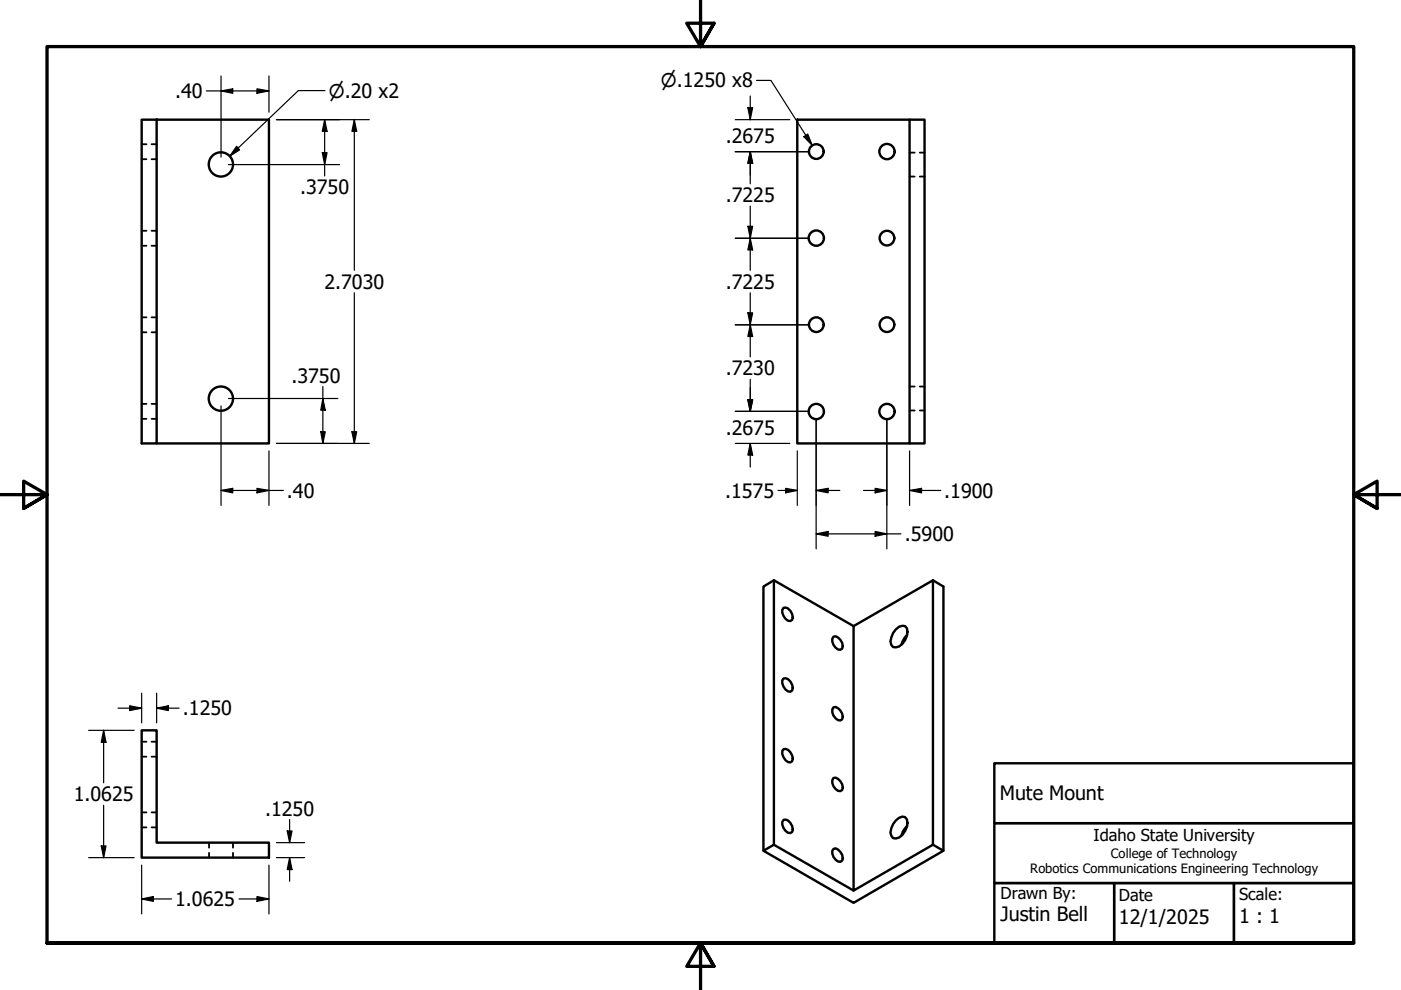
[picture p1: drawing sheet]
<svg xmlns="http://www.w3.org/2000/svg" width="297mm" height="210mm" viewBox="0 0 297 210" stroke-linecap="round" stroke-linejoin="round" font-family="sans-serif">
<!-- layer: Hidden (ANSI) -->
<g fill="none" stroke="#000" stroke-width=".38">
<path d="M30 30.6h1.1M30 33.8h1.1M32.1 30.6h1.1M32.1 33.8h1.1M192.8 37.4h1.1M192.8 32.4h1.1M195 37.4h1M195 32.4h1M30 48.9h1.1M30 52.1h1.1M32.1 48.9h1.1M32.1 52.1h1.1"/>
<path d="M30 67.3h1.1M30 70.5h1.1M32.1 67.3h1.1M32.1 70.5h1.1M30 85.6h1.1M30 88.8h1.1M32.1 85.6h1.1M32.1 88.8h1.1M192.8 87h1.1M192.8 82h1.1M195 87h1M195 82h1"/>
<path d="M30 157.3h1.1M32.1 157.3h1.1M30 160.4h1.1M30 172.2h1.1M30 175.4h1.1M32.1 160.4h1.1M32.1 172.2h1.1M32.1 175.4h1.1M44.3 178.7v1M49.4 178.7v1M44.3 180.8v1M49.4 180.8v1"/>
</g>
<!-- layer: Visible (ANSI) -->
<g fill="none" stroke="#000" stroke-width=".51">
<path d="M33.2 25.4h23.8v68.6h-23.8zM33.2 25.4h-3.2v68.6h3.2M169 25.4h23.8v68.6h-23.8zM192.8 25.4h3.2v68.6h-3.2M164.1 123l-2.2 1.4v56l19.1 11 19-11v-56l-2.2-1.4M166.1 128.9a1.91 1.91 0 0 1 1.9 2.5l-.4 .3a1.96 1.96 0 0 1-1.5-2.8zM176.7 135a1.85 1.85 0 0 1 2 2l-.1 .5-.4 .3a1.92 1.92 0 0 1-1.5-2.8zM181 132.8l16.8-9.8v56.1l-16.8 9.7zM181 132.8l-16.9-9.8v56.1l-2.2 1.3M189.9 133.4l.7-.5 .7-.2 .6 .1a2.38 2.38 0 0 1 0 2.9 2.25 2.25 0 0 1-2.5 1.5l-.4-.4a3.5 3.5 0 0 1 .9-3.4zM192.3 134.6l-.5 .6-.7 1.4M30 154.8h3.2v23.9h23.8v3.1h-27z"/>
<path d="M166.1 143.9a1.91 1.91 0 0 1 1.9 2.5l-.4 .3a2.03 2.03 0 0 1-1.7-2.5zM166.1 158.8a1.91 1.91 0 0 1 1.9 2.6l-.4 .2a2.03 2.03 0 0 1-1.7-2.4zM176.7 150a1.85 1.85 0 0 1 2 2l-.1 .5-.4 .3a1.92 1.92 0 0 1-1.5-2.8zM164.1 179.1l16.9 9.7M166.1 173.8a1.91 1.91 0 0 1 1.9 2.6l-.4 .2a1.96 1.96 0 0 1-1.5-2.8zM176.7 164.9a1.85 1.85 0 0 1 2 2.1l-.1 .5-.4 .2a1.92 1.92 0 0 1-1.5-2.8zM176.7 180l.5-.1a2.23 2.23 0 0 1 1.4 2.6l-.4 .2a1.89 1.89 0 0 1-1.5-2.7zM189.9 174l.7-.6 .7-.3 .6 .2a2.3 2.3 0 0 1 0 2.9 2.21 2.21 0 0 1-2.5 1.5l-.4-.5a3.4 3.4 0 0 1 .9-3.2zM192.3 175.1l-.9 1.3-.3 .7M197.8 179.1l2.2 1.3"/>
<circle cx="46.8" cy="34.9" r="2.57"/>
<circle cx="173.1" cy="32.1" r="1.56"/>
<circle cx="188.1" cy="32.1" r="1.62"/>
<circle cx="173.1" cy="50.5" r="1.62"/>
<circle cx="188.1" cy="50.5" r="1.56"/>
<circle cx="173.1" cy="68.8" r="1.56"/>
<circle cx="188.1" cy="68.8" r="1.56"/>
<circle cx="46.8" cy="84.5" r="2.57"/>
<circle cx="173.1" cy="87.3" r="1.62"/>
<circle cx="188.1" cy="87.3" r="1.62"/>
</g>
<!-- layer: Border (ANSI) -->
<path d="M148.5 -.1v10l-2.9-5h5.8l-2.9 5 2.9-5M0 104.9h10l-5-2.9v5.8l5-2.9-5 2.9M297 104.9h-10l5-2.9v5.8l-5-2.9 5 2.9M10 199.9v-190h277v190h-277h277M151.4 204.9l-2.9-5 2.9 5h-5.8l2.9-5v10" fill="none" stroke="#000" stroke-width=".7"/>
<!-- layer: Title (ANSI) -->
<path d="M210.8 174.5h76.2v12.7h-76.2zM210.8 161.8h76.2v12.7h-76.2zM210.8 187.2h25.4v12.7h-25.4zM236.2 187.2h25.4v12.7h-25.4zM261.6 187.2h25.4v12.7h-25.4z" fill="none" stroke="#000" stroke-width=".51"/>
<!-- layer: Dimension (ANSI) -->
<g fill="none" stroke="#000" stroke-width=".25">
<path d="M43.8 19.3h13.2M46.9 19.3l2.4-.5v1zM46.9 16.1v17.2M54.5 18.8l2.5 .5-2.5 .5zM57 16.1v7.7M160.4 17.1h3l8.8 13.7M48.5 34.9h23.5M58.6 25.4h19.7M68.3 32.4h1l-.5 2.5zM68.8 25.4l.5 2.4h-1zM68.8 25.4v11.9M75.1 25.4l.5 2.4h-1z"/>
<path d="M75.1 25.4v31.9M155.9 25.4h11.5M155.9 32.2h15.5M158.6 22.8h1l-.5 2.6zM159.1 32.2l.5 2.4h-1zM159.1 20.4v5M159.1 32.2v6.8M170.4 29l.9-.6 .9 2.4zM155.9 50.5h15.5M158.6 48h1l-.5 2.5zM159.1 50.5l.5 2.5h-1zM159.1 43.7v13.6"/>
<path d="M75.1 62.1v31.9M155.9 68.9h15.5M158.6 66.3h1l-.5 2.6zM159.1 68.9l.5 2.4h-1zM159.1 62.1v13.6M46.9 86.1v21.1M48.5 84.5h23.1M57 95.6v11.6M58.6 94h19.7M68 91.5h1l-.5 2.5zM68.5 84.5l.5 2.5h-1zM68.5 82v12"/>
<path d="M74.6 91.5h1l-.5 2.5zM155.9 94h11.5M155.9 87.2h15.5M158.6 84.7h1l-.5 2.5zM159.1 94l.5 2.5h-1zM159.1 80.4v6.8M159.1 94v5M169 95.6v11.6M173 88.8v27.6M188 88.8v27.6M192.8 95.6v11.6M46.9 104l2.4-.5v1z"/>
<path d="M46.9 104h13.2M54.5 103.5l2.5 .5-2.5 .5zM165 104h4M166.6 103.5l2.4 .5-2.4 .5zM173 104l2.6-.5v1zM173 113.2l2.6-.5v1zM173 104h5.1M173 113.2h18M183.1 104h4.9M185.5 112.7l2.5 .5-2.5 .5zM185.5 103.5l2.5 .5-2.5 .5zM192.8 104l2.6-.5v1z"/>
<path d="M192.8 104h6.7M18.8 154.8h9.6M22 154.8l.5 2.6h-1zM22 154.8v11.2M25 150.1h5M27.5 149.6l2.5 .5-2.5 .6zM30 147v6.3M33.2 150.1l2.5-.5v1.1zM33.2 150.1h4.8M33.2 147v6.3M21.5 179.4h1l-.5 2.4zM22 170.7v11.1"/>
<path d="M58.6 178.7h6M60.9 176.2h1l-.5 2.5zM61.4 173.8v4.9M18.8 181.8h9.6M30 190.6l2.5-.5v1zM30 190.6h6.4M30 183.4v10.4M50.7 190.6h6.3M54.5 190.1l2.5 .5-2.5 .5zM57 183.4v10.4M58.6 181.8h6M61.4 181.8l.5 2.6h-1z"/>
<path d="M61.4 181.8v5.1"/>
</g>
<g fill="#000">
<path d="M46.9 19.3l2.4-.5v1zM54.5 18.8l2.5 .5-2.5 .5zM68.3 32.4h1l-.5 2.5zM68.8 25.4l.5 2.4h-1zM75.1 25.4l.5 2.4h-1zM158.6 22.8h1l-.5 2.6zM159.1 32.2l.5 2.4h-1zM170.4 29l.9-.6 .9 2.4zM158.6 48h1l-.5 2.5zM159.1 50.5l.5 2.5h-1zM158.6 66.3h1l-.5 2.6zM159.1 68.9l.5 2.4h-1z"/>
<path d="M68 91.5h1l-.5 2.5zM68.5 84.5l.5 2.5h-1zM74.6 91.5h1l-.5 2.5zM158.6 84.7h1l-.5 2.5zM159.1 94l.5 2.5h-1zM46.9 104l2.4-.5v1zM54.5 103.5l2.5 .5-2.5 .5zM166.6 103.5l2.4 .5-2.4 .5zM173 104l2.6-.5v1zM173 113.2l2.6-.5v1zM185.5 112.7l2.5 .5-2.5 .5zM185.5 103.5l2.5 .5-2.5 .5z"/>
<path d="M192.8 104l2.6-.5v1zM22 154.8l.5 2.6h-1zM27.5 149.6l2.5 .5-2.5 .6zM33.2 150.1l2.5-.5v1.1zM21.5 179.4h1l-.5 2.4zM60.9 176.2h1l-.5 2.5zM30 190.6l2.5-.5v1zM54.5 190.1l2.5 .5-2.5 .5zM61.4 181.8l.5 2.6h-1z"/>
</g>
<!-- layer: Symbol (ANSI) -->
<path d="M68.9 19.2h-5.7l-14.5 13.9M50.2 31l.6 .8-2.1 1.3z" fill="none" stroke="#000" stroke-width=".25"/>
<path d="M50.2 31l.6 .8-2.1 1.3z" fill="#000"/>
<g font-size="4.2">
<text x="37.1" y="20.8">.40</text>
<text x="153.9" y="30.3">.2675</text>
<text x="63.6" y="41.2">.3750</text>
<text x="153.9" y="42.8">.7225</text>
<text x="68.8" y="61.2">2.7030</text>
<text x="153.9" y="61.2">.7225</text>
<text x="61.8" y="81.1">.3750</text>
<text x="153.9" y="79.5">.7230</text>
<text x="153.9" y="92.2">.2675</text>
<text x="60.8" y="105.5">.40</text>
<text x="153.7" y="105.5">.1575</text>
<text x="200.2" y="105.5">.1900</text>
<text x="191.8" y="114.7">.5900</text>
<text x="38.8" y="151.7">.1250</text>
<text x="15.6" y="169.9">1.0625</text>
<text x="56.2" y="172.9">.1250</text>
<text x="212" y="169.6">Mute Mount</text>
<text x="37.1" y="192.1">1.0625</text>
<text x="212.1" y="195.4">Justin Bell</text>
<text x="237.2" y="195.8">12/1/2025</text>
<text x="262.7" y="195.6">1 : 1</text>
</g>
<g font-size="3.9">
<text x="69.7" y="20.7">⌀.20 x2</text>
<text x="140.1" y="18.5">⌀.1250 x8</text>
</g>
<g font-size="3.5">
<text x="231.8" y="178.4">Idaho State University</text>
<text x="212.1" y="190.5">Drawn By:</text>
<text x="237.2" y="191">Date</text>
<text x="262.7" y="190.8">Scale:</text>
</g>
<g font-size="2.7">
<text x="218.4" y="185.2">Robotics Communications Engineering Technology</text>
<text x="235.5" y="182">College of Technology</text>
</g>
</svg>
